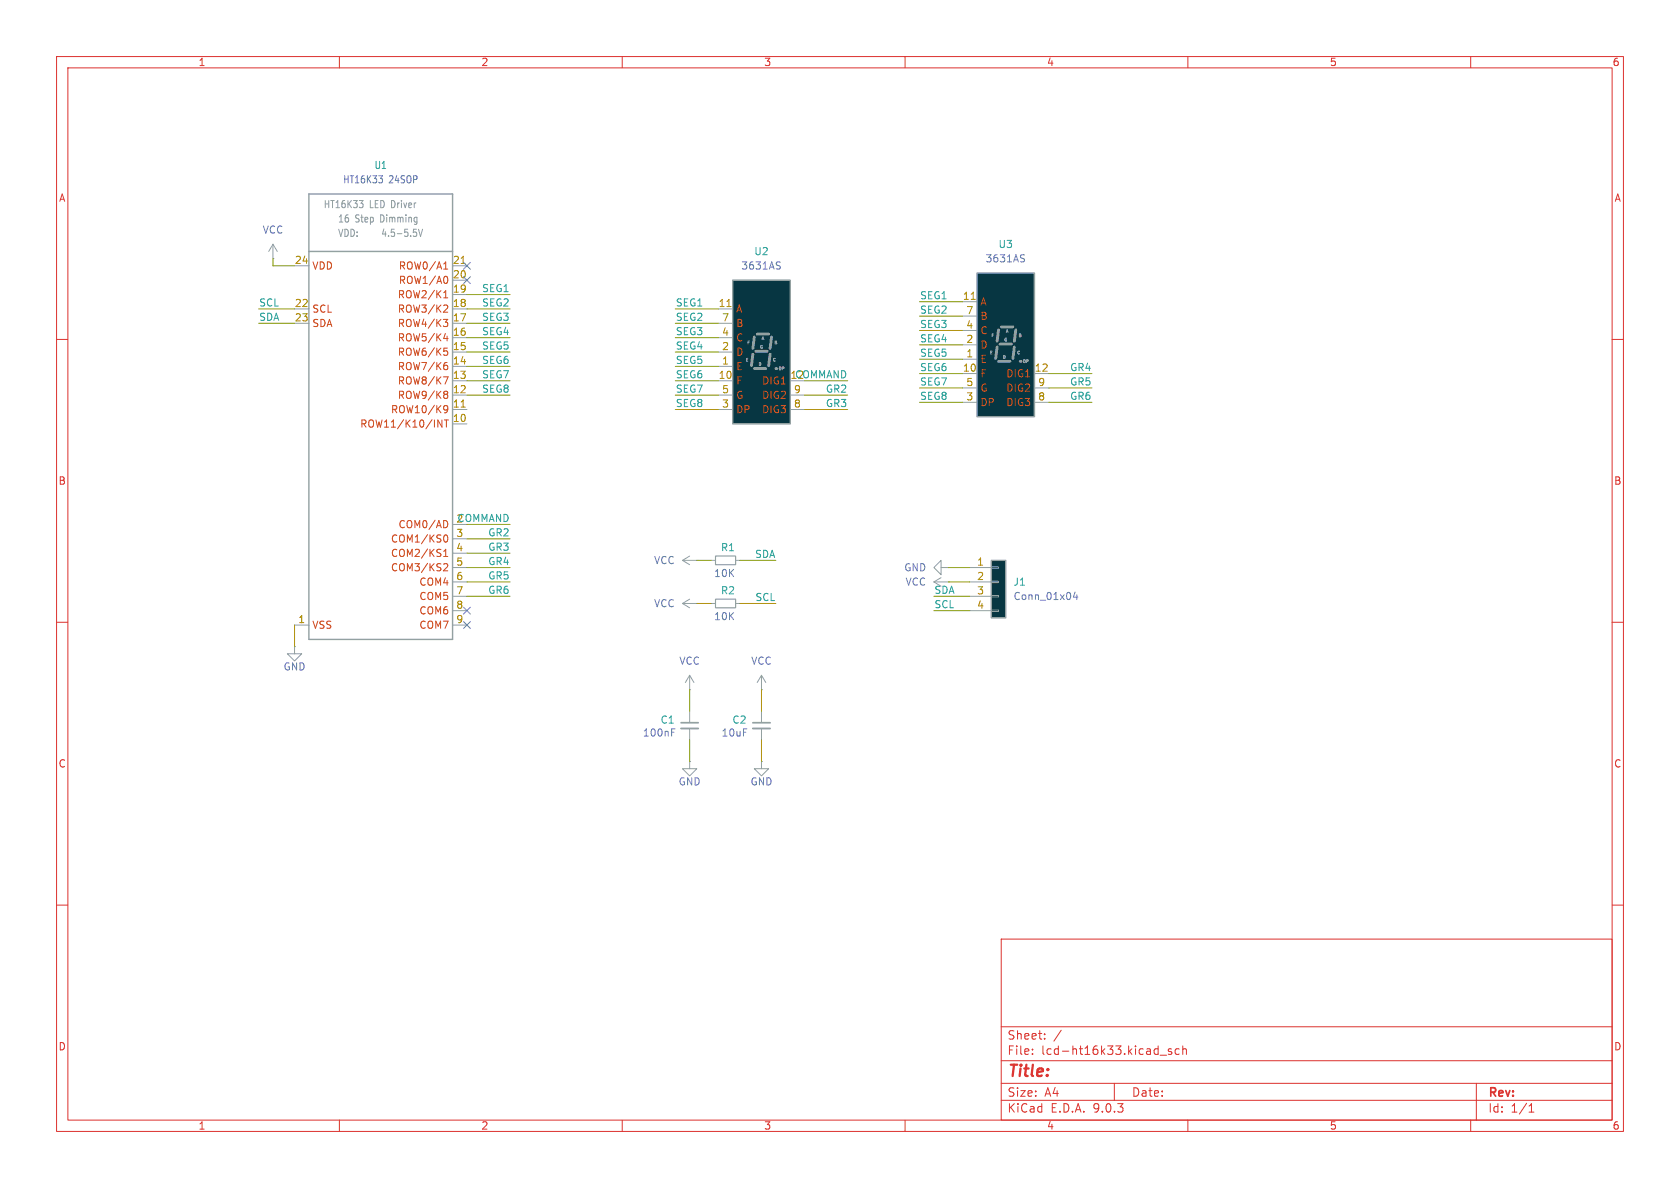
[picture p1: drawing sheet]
(kicad_sch
 (version 20250114)
 (generator "eeschema")
 (generator_version "9.0")
 (paper "A4")
 (lib_symbols
  (symbol "0x01-Library:3631AS" (exclude_from_sim no) (in_bom yes) (on_board yes)
   (property "Reference" "U" (at -3.81 13.97 0) (effects (font (size 1.27 1.27))))
   (property "Value" "3631AS" (at 6.35 13.97 0) (effects (font (size 1.27 1.27))))
   (property "Footprint" "" (at 0 -13.97 0) (effects (font (size 1.27 1.27)) (hide yes)))
   (property "Datasheet" "" (at 0 0 0) (effects (font (size 1.27 1.27)) (hide yes)))
   (property "Description" "3 digit 7 segment red, common cathode" (at 0 0 0) (effects (font (size 1.27 1.27)) (hide yes)))
   (symbol "3631AS_1_0"
    (text "E" (at -2.54 -1.397 0) (effects (font (size 0.508 0.508))))
    (text "F" (at -2.286 1.651 0) (effects (font (size 0.508 0.508))))
    (text "D" (at -0.254 -2.159 0) (effects (font (size 0.508 0.508))))
    (text "G" (at 0 0.889 0) (effects (font (size 0.508 0.508))))
    (text "A" (at 0.254 2.413 0) (effects (font (size 0.508 0.508))))
    (text "C" (at 2.286 -1.397 0) (effects (font (size 0.508 0.508))))
    (text "B" (at 2.54 1.651 0) (effects (font (size 0.508 0.508))))
    (text "DP" (at 3.556 -2.921 0) (effects (font (size 0.508 0.508)))))
   (symbol "3631AS_1_1"
    (rectangle (start -5.08 12.7) (end 5.08 -12.7) (stroke (width 0.254) (type default)) (fill (type background)))
    (polyline (pts (xy -1.524 -0.381) (xy -1.778 -2.413)) (stroke (width 0.508) (type default)) (fill (type none)))
    (polyline (pts (xy -1.27 2.667) (xy -1.524 0.635)) (stroke (width 0.508) (type default)) (fill (type none)))
    (polyline (pts (xy -1.27 -2.921) (xy 0.762 -2.921)) (stroke (width 0.508) (type default)) (fill (type none)))
    (polyline (pts (xy -1.016 0.127) (xy 1.016 0.127)) (stroke (width 0.508) (type default)) (fill (type none)))
    (polyline (pts (xy -0.762 3.175) (xy 1.27 3.175)) (stroke (width 0.508) (type default)) (fill (type none)))
    (polyline (pts (xy 1.524 -0.381) (xy 1.27 -2.413)) (stroke (width 0.508) (type default)) (fill (type none)))
    (polyline (pts (xy 1.778 2.667) (xy 1.524 0.635)) (stroke (width 0.508) (type default)) (fill (type none)))
    (polyline (pts (xy 2.54 -2.921) (xy 2.54 -2.921)) (stroke (width 0.508) (type default)) (fill (type none)))
    (pin input line (at -7.62 7.62 0) (length 2.54) (name "A" (effects (font (size 1.27 1.27)))) (number "11" (effects (font (size 1.27 1.27)))))
    (pin input line (at -7.62 5.08 0) (length 2.54) (name "B" (effects (font (size 1.27 1.27)))) (number "7" (effects (font (size 1.27 1.27)))))
    (pin input line (at -7.62 2.54 0) (length 2.54) (name "C" (effects (font (size 1.27 1.27)))) (number "4" (effects (font (size 1.27 1.27)))))
    (pin input line (at -7.62 0 0) (length 2.54) (name "D" (effects (font (size 1.27 1.27)))) (number "2" (effects (font (size 1.27 1.27)))))
    (pin input line (at -7.62 -2.54 0) (length 2.54) (name "E" (effects (font (size 1.27 1.27)))) (number "1" (effects (font (size 1.27 1.27)))))
    (pin input line (at -7.62 -5.08 0) (length 2.54) (name "F" (effects (font (size 1.27 1.27)))) (number "10" (effects (font (size 1.27 1.27)))))
    (pin input line (at -7.62 -7.62 0) (length 2.54) (name "G" (effects (font (size 1.27 1.27)))) (number "5" (effects (font (size 1.27 1.27)))))
    (pin input line (at -7.62 -10.16 0) (length 2.54) (name "DP" (effects (font (size 1.27 1.27)))) (number "3" (effects (font (size 1.27 1.27)))))
    (pin input line (at 7.62 -5.08 180) (length 2.54) (name "DIG1" (effects (font (size 1.27 1.27)))) (number "12" (effects (font (size 1.27 1.27)))))
    (pin input line (at 7.62 -7.62 180) (length 2.54) (name "DIG2" (effects (font (size 1.27 1.27)))) (number "9" (effects (font (size 1.27 1.27)))))
    (pin input line (at 7.62 -10.16 180) (length 2.54) (name "DIG3" (effects (font (size 1.27 1.27)))) (number "8" (effects (font (size 1.27 1.27))))))
   (embedded_fonts no))
  (symbol "Connector_Generic:Conn_01x04"
   (pin_names
    (offset 1.016) (hide yes)) (exclude_from_sim no) (in_bom yes) (on_board yes)
   (property "Reference" "J" (at 0 5.08 0) (effects (font (size 1.27 1.27))))
   (property "Value" "Conn_01x04" (at 0 -7.62 0) (effects (font (size 1.27 1.27))))
   (property "Footprint" "" (at 0 0 0) (effects (font (size 1.27 1.27)) (hide yes)))
   (property "Datasheet" "~" (at 0 0 0) (effects (font (size 1.27 1.27)) (hide yes)))
   (property "Description" "Generic connector, single row, 01x04, script generated (kicad-library-utils/schlib/autogen/connector/)" (at 0 0 0) (effects (font (size 1.27 1.27)) (hide yes)))
   (symbol "Conn_01x04_1_1"
    (rectangle (start -1.27 3.81) (end 1.27 -6.35) (stroke (width 0.254) (type default)) (fill (type background)))
    (rectangle (start -1.27 2.667) (end 0 2.413) (stroke (width 0.1524) (type default)) (fill (type none)))
    (rectangle (start -1.27 0.127) (end 0 -0.127) (stroke (width 0.1524) (type default)) (fill (type none)))
    (rectangle (start -1.27 -2.413) (end 0 -2.667) (stroke (width 0.1524) (type default)) (fill (type none)))
    (rectangle (start -1.27 -4.953) (end 0 -5.207) (stroke (width 0.1524) (type default)) (fill (type none)))
    (pin passive line (at -5.08 2.54 0) (length 3.81) (name "Pin_1" (effects (font (size 1.27 1.27)))) (number "1" (effects (font (size 1.27 1.27)))))
    (pin passive line (at -5.08 0 0) (length 3.81) (name "Pin_2" (effects (font (size 1.27 1.27)))) (number "2" (effects (font (size 1.27 1.27)))))
    (pin passive line (at -5.08 -2.54 0) (length 3.81) (name "Pin_3" (effects (font (size 1.27 1.27)))) (number "3" (effects (font (size 1.27 1.27)))))
    (pin passive line (at -5.08 -5.08 0) (length 3.81) (name "Pin_4" (effects (font (size 1.27 1.27)))) (number "4" (effects (font (size 1.27 1.27))))))
   (embedded_fonts no))
  (symbol "Device:C_Small"
   (pin_numbers (hide yes))
   (pin_names
    (offset 0.254) (hide yes)) (exclude_from_sim no) (in_bom yes) (on_board yes)
   (property "Reference" "C" (at 0.254 1.778 0) (effects (font (size 1.27 1.27)) (justify left)))
   (property "Value" "C_Small" (at 0.254 -2.032 0) (effects (font (size 1.27 1.27)) (justify left)))
   (property "Footprint" "" (at 0 0 0) (effects (font (size 1.27 1.27)) (hide yes)))
   (property "Datasheet" "~" (at 0 0 0) (effects (font (size 1.27 1.27)) (hide yes)))
   (property "Description" "Unpolarized capacitor, small symbol" (at 0 0 0) (effects (font (size 1.27 1.27)) (hide yes)))
   (symbol "C_Small_0_1"
    (polyline (pts (xy -1.524 0.508) (xy 1.524 0.508)) (stroke (width 0.3048) (type default)) (fill (type none)))
    (polyline (pts (xy -1.524 -0.508) (xy 1.524 -0.508)) (stroke (width 0.3302) (type default)) (fill (type none))))
   (symbol "C_Small_1_1"
    (pin passive line (at 0 2.54 270) (length 2.032) (name "~" (effects (font (size 1.27 1.27)))) (number "1" (effects (font (size 1.27 1.27)))))
    (pin passive line (at 0 -2.54 90) (length 2.032) (name "~" (effects (font (size 1.27 1.27)))) (number "2" (effects (font (size 1.27 1.27))))))
   (embedded_fonts no))
  (symbol "Device:R_Small"
   (pin_numbers (hide yes))
   (pin_names
    (offset 0.254) (hide yes)) (exclude_from_sim no) (in_bom yes) (on_board yes)
   (property "Reference" "R" (at 0.762 0.508 0) (effects (font (size 1.27 1.27)) (justify left)))
   (property "Value" "R_Small" (at 0.762 -1.016 0) (effects (font (size 1.27 1.27)) (justify left)))
   (property "Footprint" "" (at 0 0 0) (effects (font (size 1.27 1.27)) (hide yes)))
   (property "Datasheet" "~" (at 0 0 0) (effects (font (size 1.27 1.27)) (hide yes)))
   (property "Description" "Resistor, small symbol" (at 0 0 0) (effects (font (size 1.27 1.27)) (hide yes)))
   (symbol "R_Small_0_1"
    (rectangle (start -0.762 1.778) (end 0.762 -1.778) (stroke (width 0.2032) (type default)) (fill (type none))))
   (symbol "R_Small_1_1"
    (pin passive line (at 0 2.54 270) (length 0.762) (name "~" (effects (font (size 1.27 1.27)))) (number "1" (effects (font (size 1.27 1.27)))))
    (pin passive line (at 0 -2.54 90) (length 0.762) (name "~" (effects (font (size 1.27 1.27)))) (number "2" (effects (font (size 1.27 1.27))))))
   (embedded_fonts no))
  (symbol "ht16k33_sop28:HT16K33_SOP24" (exclude_from_sim no) (in_bom yes) (on_board yes)
   (property "Reference" "U1" (at -12.7 40.64 0) (effects (font (size 1.27 1.0795)) (justify left bottom)))
   (property "Value" "HT16K33 24SOP" (at -12.7 -43.18 0) (effects (font (size 1.27 1.0795)) (justify left bottom)))
   (property "Footprint" "Package_SO:SSOP-24_5.3x8.2mm_P0.65mm" (at 0 44.958 0) (effects (font (size 1.27 1.27)) (hide yes)))
   (property "Datasheet" "" (at 0 0 0) (effects (font (size 1.27 1.27)) (hide yes)))
   (property "Description" "" (at 0 0 0) (effects (font (size 1.27 1.27)) (hide yes)))
   (symbol "HT16K33_SOP24_1_0"
    (polyline (pts (xy -12.7 38.1) (xy 12.7 38.1)) (stroke (width 0.254) (type solid)) (fill (type none)))
    (polyline (pts (xy -12.7 27.94) (xy -12.7 38.1)) (stroke (width 0.254) (type solid)) (fill (type none)))
    (polyline (pts (xy -12.7 27.94) (xy 12.7 27.94)) (stroke (width 0.254) (type solid)) (fill (type none)))
    (polyline (pts (xy -12.7 -40.64) (xy -12.7 27.94)) (stroke (width 0.254) (type solid)) (fill (type none)))
    (polyline (pts (xy 12.7 38.1) (xy 12.7 -40.64)) (stroke (width 0.254) (type solid)) (fill (type none)))
    (polyline (pts (xy 12.7 -40.64) (xy -12.7 -40.64)) (stroke (width 0.254) (type solid)) (fill (type none)))
    (text "HT16K33 LED Driver" (at -10.16 35.56 0) (effects (font (size 1.27 1.0795)) (justify left bottom)))
    (text "16 Step Dimming" (at -7.62 33.02 0) (effects (font (size 1.27 1.0795)) (justify left bottom)))
    (text "VDD:" (at -7.62 30.48 0) (effects (font (size 1.27 1.0795)) (justify left bottom)))
    (text "4.5-5.5V" (at 0 30.48 0) (effects (font (size 1.27 1.0795)) (justify left bottom)))
    (pin bidirectional line (at -15.24 25.4 0) (length 2.54) (name "VDD" (effects (font (size 1.27 1.27)))) (number "24" (effects (font (size 1.27 1.27)))))
    (pin bidirectional line (at -15.24 17.78 0) (length 2.54) (name "SCL" (effects (font (size 1.27 1.27)))) (number "22" (effects (font (size 1.27 1.27)))))
    (pin bidirectional line (at -15.24 15.24 0) (length 2.54) (name "SDA" (effects (font (size 1.27 1.27)))) (number "23" (effects (font (size 1.27 1.27)))))
    (pin bidirectional line (at -15.24 -38.1 0) (length 2.54) (name "VSS" (effects (font (size 1.27 1.27)))) (number "1" (effects (font (size 1.27 1.27)))))
    (pin bidirectional line (at 15.24 25.4 180) (length 2.54) (name "ROW0/A1" (effects (font (size 1.27 1.27)))) (number "21" (effects (font (size 1.27 1.27)))))
    (pin bidirectional line (at 15.24 22.86 180) (length 2.54) (name "ROW1/A0" (effects (font (size 1.27 1.27)))) (number "20" (effects (font (size 1.27 1.27)))))
    (pin bidirectional line (at 15.24 20.32 180) (length 2.54) (name "ROW2/K1" (effects (font (size 1.27 1.27)))) (number "19" (effects (font (size 1.27 1.27)))))
    (pin bidirectional line (at 15.24 17.78 180) (length 2.54) (name "ROW3/K2" (effects (font (size 1.27 1.27)))) (number "18" (effects (font (size 1.27 1.27)))))
    (pin bidirectional line (at 15.24 15.24 180) (length 2.54) (name "ROW4/K3" (effects (font (size 1.27 1.27)))) (number "17" (effects (font (size 1.27 1.27)))))
    (pin bidirectional line (at 15.24 12.7 180) (length 2.54) (name "ROW5/K4" (effects (font (size 1.27 1.27)))) (number "16" (effects (font (size 1.27 1.27)))))
    (pin bidirectional line (at 15.24 10.16 180) (length 2.54) (name "ROW6/K5" (effects (font (size 1.27 1.27)))) (number "15" (effects (font (size 1.27 1.27)))))
    (pin bidirectional line (at 15.24 7.62 180) (length 2.54) (name "ROW7/K6" (effects (font (size 1.27 1.27)))) (number "14" (effects (font (size 1.27 1.27)))))
    (pin bidirectional line (at 15.24 5.08 180) (length 2.54) (name "ROW8/K7" (effects (font (size 1.27 1.27)))) (number "13" (effects (font (size 1.27 1.27)))))
    (pin bidirectional line (at 15.24 2.54 180) (length 2.54) (name "ROW9/K8" (effects (font (size 1.27 1.27)))) (number "12" (effects (font (size 1.27 1.27)))))
    (pin bidirectional line (at 15.24 0 180) (length 2.54) (name "ROW10/K9" (effects (font (size 1.27 1.27)))) (number "11" (effects (font (size 1.27 1.27)))))
    (pin bidirectional line (at 15.24 -2.54 180) (length 2.54) (name "ROW11/K10/INT" (effects (font (size 1.27 1.27)))) (number "10" (effects (font (size 1.27 1.27)))))
    (pin bidirectional line (at 15.24 -20.32 180) (length 2.54) (name "COM0/AD" (effects (font (size 1.27 1.27)))) (number "2" (effects (font (size 1.27 1.27)))))
    (pin bidirectional line (at 15.24 -22.86 180) (length 2.54) (name "COM1/KS0" (effects (font (size 1.27 1.27)))) (number "3" (effects (font (size 1.27 1.27)))))
    (pin bidirectional line (at 15.24 -25.4 180) (length 2.54) (name "COM2/KS1" (effects (font (size 1.27 1.27)))) (number "4" (effects (font (size 1.27 1.27)))))
    (pin bidirectional line (at 15.24 -27.94 180) (length 2.54) (name "COM3/KS2" (effects (font (size 1.27 1.27)))) (number "5" (effects (font (size 1.27 1.27)))))
    (pin bidirectional line (at 15.24 -30.48 180) (length 2.54) (name "COM4" (effects (font (size 1.27 1.27)))) (number "6" (effects (font (size 1.27 1.27)))))
    (pin bidirectional line (at 15.24 -33.02 180) (length 2.54) (name "COM5" (effects (font (size 1.27 1.27)))) (number "7" (effects (font (size 1.27 1.27)))))
    (pin bidirectional line (at 15.24 -35.56 180) (length 2.54) (name "COM6" (effects (font (size 1.27 1.27)))) (number "8" (effects (font (size 1.27 1.27)))))
    (pin bidirectional line (at 15.24 -38.1 180) (length 2.54) (name "COM7" (effects (font (size 1.27 1.27)))) (number "9" (effects (font (size 1.27 1.27))))))
   (embedded_fonts no))
  (symbol "power:GND"
   (power)
   (pin_numbers (hide yes))
   (pin_names
    (offset 0) (hide yes)) (exclude_from_sim no) (in_bom yes) (on_board yes)
   (property "Reference" "#PWR" (at 0 -6.35 0) (effects (font (size 1.27 1.27)) (hide yes)))
   (property "Value" "GND" (at 0 -3.81 0) (effects (font (size 1.27 1.27))))
   (property "Footprint" "" (at 0 0 0) (effects (font (size 1.27 1.27)) (hide yes)))
   (property "Datasheet" "" (at 0 0 0) (effects (font (size 1.27 1.27)) (hide yes)))
   (property "Description" "Power symbol creates a global label with name \"GND\" , ground" (at 0 0 0) (effects (font (size 1.27 1.27)) (hide yes)))
   (symbol "GND_0_1"
    (polyline (pts (xy 0 0) (xy 0 -1.27) (xy 1.27 -1.27) (xy 0 -2.54) (xy -1.27 -1.27) (xy 0 -1.27)) (stroke (width 0) (type default)) (fill (type none))))
   (symbol "GND_1_1"
    (pin power_in line (at 0 0 270) (length 0) (name "~" (effects (font (size 1.27 1.27)))) (number "1" (effects (font (size 1.27 1.27))))))
   (embedded_fonts no))
  (symbol "power:VCC"
   (power)
   (pin_numbers (hide yes))
   (pin_names
    (offset 0) (hide yes)) (exclude_from_sim no) (in_bom yes) (on_board yes)
   (property "Reference" "#PWR" (at 0 -3.81 0) (effects (font (size 1.27 1.27)) (hide yes)))
   (property "Value" "VCC" (at 0 3.556 0) (effects (font (size 1.27 1.27))))
   (property "Footprint" "" (at 0 0 0) (effects (font (size 1.27 1.27)) (hide yes)))
   (property "Datasheet" "" (at 0 0 0) (effects (font (size 1.27 1.27)) (hide yes)))
   (property "Description" "Power symbol creates a global label with name \"VCC\"" (at 0 0 0) (effects (font (size 1.27 1.27)) (hide yes)))
   (symbol "VCC_0_1"
    (polyline (pts (xy -0.762 1.27) (xy 0 2.54)) (stroke (width 0) (type default)) (fill (type none)))
    (polyline (pts (xy 0 2.54) (xy 0.762 1.27)) (stroke (width 0) (type default)) (fill (type none)))
    (polyline (pts (xy 0 0) (xy 0 2.54)) (stroke (width 0) (type default)) (fill (type none))))
   (symbol "VCC_1_1"
    (pin power_in line (at 0 0 90) (length 0) (name "~" (effects (font (size 1.27 1.27)))) (number "1" (effects (font (size 1.27 1.27))))))
   (embedded_fonts no)))
 (no_connect
  (at 82.55 110.49))
 (no_connect
  (at 82.55 107.95))
 (no_connect
  (at 82.55 46.99))
 (no_connect
  (at 82.55 49.53))
 (wire
  (pts (xy 90.17 92.71) (xy 82.55 92.71))
  (stroke (width 0) (type default)))
 (wire
  (pts (xy 90.17 105.41) (xy 82.55 105.41))
  (stroke (width 0) (type default)))
 (wire
  (pts (xy 90.17 67.31) (xy 82.55 67.31))
  (stroke (width 0) (type default)))
 (wire
  (pts (xy 134.62 121.92) (xy 134.62 125.73))
  (stroke (width 0) (type default)))
 (wire
  (pts (xy 193.04 68.58) (xy 185.42 68.58))
  (stroke (width 0) (type default)))
 (wire
  (pts (xy 123.19 99.06) (xy 125.73 99.06))
  (stroke (width 0) (type default)))
 (wire
  (pts (xy 162.56 71.12) (xy 170.18 71.12))
  (stroke (width 0) (type default)))
 (wire
  (pts (xy 119.38 67.31) (xy 127 67.31))
  (stroke (width 0) (type default)))
 (wire
  (pts (xy 90.17 59.69) (xy 82.55 59.69))
  (stroke (width 0) (type default)))
 (wire
  (pts (xy 90.17 64.77) (xy 82.55 64.77))
  (stroke (width 0) (type default)))
 (wire
  (pts (xy 130.81 99.06) (xy 137.16 99.06))
  (stroke (width 0) (type default)))
 (wire
  (pts (xy 121.92 121.92) (xy 121.92 125.73))
  (stroke (width 0) (type default)))
 (wire
  (pts (xy 119.38 62.23) (xy 127 62.23))
  (stroke (width 0) (type default)))
 (wire
  (pts (xy 167.64 102.87) (xy 171.45 102.87))
  (stroke (width 0) (type default)))
 (wire
  (pts (xy 162.56 55.88) (xy 170.18 55.88))
  (stroke (width 0) (type default)))
 (wire
  (pts (xy 171.45 107.95) (xy 165.1 107.95))
  (stroke (width 0) (type default)))
 (wire
  (pts (xy 90.17 69.85) (xy 82.55 69.85))
  (stroke (width 0) (type default)))
 (wire
  (pts (xy 90.17 97.79) (xy 82.55 97.79))
  (stroke (width 0) (type default)))
 (wire
  (pts (xy 193.04 66.04) (xy 185.42 66.04))
  (stroke (width 0) (type default)))
 (wire
  (pts (xy 119.38 72.39) (xy 127 72.39))
  (stroke (width 0) (type default)))
 (wire
  (pts (xy 193.04 71.12) (xy 185.42 71.12))
  (stroke (width 0) (type default)))
 (wire
  (pts (xy 149.86 67.31) (xy 142.24 67.31))
  (stroke (width 0) (type default)))
 (wire
  (pts (xy 162.56 58.42) (xy 170.18 58.42))
  (stroke (width 0) (type default)))
 (wire
  (pts (xy 162.56 63.5) (xy 170.18 63.5))
  (stroke (width 0) (type default)))
 (wire
  (pts (xy 52.07 57.15) (xy 45.72 57.15))
  (stroke (width 0) (type default)))
 (wire
  (pts (xy 90.17 95.25) (xy 82.55 95.25))
  (stroke (width 0) (type default)))
 (wire
  (pts (xy 90.17 62.23) (xy 82.55 62.23))
  (stroke (width 0) (type default)))
 (wire
  (pts (xy 149.86 72.39) (xy 142.24 72.39))
  (stroke (width 0) (type default)))
 (wire
  (pts (xy 119.38 59.69) (xy 127 59.69))
  (stroke (width 0) (type default)))
 (wire
  (pts (xy 52.07 54.61) (xy 45.72 54.61))
  (stroke (width 0) (type default)))
 (wire
  (pts (xy 167.64 100.33) (xy 171.45 100.33))
  (stroke (width 0) (type default)))
 (wire
  (pts (xy 149.86 69.85) (xy 142.24 69.85))
  (stroke (width 0) (type default)))
 (wire
  (pts (xy 48.26 45.72) (xy 48.26 46.99))
  (stroke (width 0) (type default)))
 (wire
  (pts (xy 90.17 102.87) (xy 82.55 102.87))
  (stroke (width 0) (type default)))
 (wire
  (pts (xy 162.56 66.04) (xy 170.18 66.04))
  (stroke (width 0) (type default)))
 (wire
  (pts (xy 162.56 53.34) (xy 170.18 53.34))
  (stroke (width 0) (type default)))
 (wire
  (pts (xy 90.17 57.15) (xy 82.55 57.15))
  (stroke (width 0) (type default)))
 (wire
  (pts (xy 119.38 54.61) (xy 127 54.61))
  (stroke (width 0) (type default)))
 (wire
  (pts (xy 121.92 130.81) (xy 121.92 134.62))
  (stroke (width 0) (type default)))
 (wire
  (pts (xy 90.17 54.61) (xy 82.55 54.61))
  (stroke (width 0) (type default)))
 (wire
  (pts (xy 48.26 46.99) (xy 52.07 46.99))
  (stroke (width 0) (type default)))
 (wire
  (pts (xy 162.56 60.96) (xy 170.18 60.96))
  (stroke (width 0) (type default)))
 (wire
  (pts (xy 162.56 68.58) (xy 170.18 68.58))
  (stroke (width 0) (type default)))
 (wire
  (pts (xy 119.38 57.15) (xy 127 57.15))
  (stroke (width 0) (type default)))
 (wire
  (pts (xy 134.62 130.81) (xy 134.62 134.62))
  (stroke (width 0) (type default)))
 (wire
  (pts (xy 119.38 64.77) (xy 127 64.77))
  (stroke (width 0) (type default)))
 (wire
  (pts (xy 171.45 105.41) (xy 165.1 105.41))
  (stroke (width 0) (type default)))
 (wire
  (pts (xy 130.81 106.68) (xy 137.16 106.68))
  (stroke (width 0) (type default)))
 (wire
  (pts (xy 123.19 106.68) (xy 125.73 106.68))
  (stroke (width 0) (type default)))
 (wire
  (pts (xy 52.07 110.49) (xy 52.07 114.3))
  (stroke (width 0) (type default)))
 (wire
  (pts (xy 90.17 52.07) (xy 82.55 52.07))
  (stroke (width 0) (type default)))
 (wire
  (pts (xy 119.38 69.85) (xy 127 69.85))
  (stroke (width 0) (type default)))
 (wire
  (pts (xy 90.17 100.33) (xy 82.55 100.33))
  (stroke (width 0) (type default)))
 (label "SEG7"
  (at 119.38 69.85 0)
  (effects (font (size 1.27 1.27)) (justify left bottom)))
 (label "GR5"
  (at 90.17 102.87 180)
  (effects (font (size 1.27 1.27)) (justify right bottom)))
 (label "GR5"
  (at 193.04 68.58 180)
  (effects (font (size 1.27 1.27)) (justify right bottom)))
 (label "SEG1"
  (at 90.17 52.07 180)
  (effects (font (size 1.27 1.27)) (justify right bottom)))
 (label "SCL"
  (at 165.1 107.95 0)
  (effects (font (size 1.27 1.27)) (justify left bottom)))
 (label "SEG3"
  (at 119.38 59.69 0)
  (effects (font (size 1.27 1.27)) (justify left bottom)))
 (label "GR2"
  (at 90.17 95.25 180)
  (effects (font (size 1.27 1.27)) (justify right bottom)))
 (label "SEG8"
  (at 162.56 71.12 0)
  (effects (font (size 1.27 1.27)) (justify left bottom)))
 (label "SEG5"
  (at 162.56 63.5 0)
  (effects (font (size 1.27 1.27)) (justify left bottom)))
 (label "SEG2"
  (at 162.56 55.88 0)
  (effects (font (size 1.27 1.27)) (justify left bottom)))
 (label "SEG2"
  (at 90.17 54.61 180)
  (effects (font (size 1.27 1.27)) (justify right bottom)))
 (label "SDA"
  (at 165.1 105.41 0)
  (effects (font (size 1.27 1.27)) (justify left bottom)))
 (label "SEG1"
  (at 162.56 53.34 0)
  (effects (font (size 1.27 1.27)) (justify left bottom)))
 (label "SEG8"
  (at 90.17 69.85 180)
  (effects (font (size 1.27 1.27)) (justify right bottom)))
 (label "SEG6"
  (at 119.38 67.31 0)
  (effects (font (size 1.27 1.27)) (justify left bottom)))
 (label "SDA"
  (at 137.16 99.06 180)
  (effects (font (size 1.27 1.27)) (justify right bottom)))
 (label "GR3"
  (at 90.17 97.79 180)
  (effects (font (size 1.27 1.27)) (justify right bottom)))
 (label "COMMAND"
  (at 149.86 67.31 180)
  (effects (font (size 1.27 1.27)) (justify right bottom)))
 (label "SEG1"
  (at 119.38 54.61 0)
  (effects (font (size 1.27 1.27)) (justify left bottom)))
 (label "GR3"
  (at 149.86 72.39 180)
  (effects (font (size 1.27 1.27)) (justify right bottom)))
 (label "GR6"
  (at 193.04 71.12 180)
  (effects (font (size 1.27 1.27)) (justify right bottom)))
 (label "SEG4"
  (at 119.38 62.23 0)
  (effects (font (size 1.27 1.27)) (justify left bottom)))
 (label "SEG5"
  (at 90.17 62.23 180)
  (effects (font (size 1.27 1.27)) (justify right bottom)))
 (label "GR4"
  (at 193.04 66.04 180)
  (effects (font (size 1.27 1.27)) (justify right bottom)))
 (label "SEG3"
  (at 162.56 58.42 0)
  (effects (font (size 1.27 1.27)) (justify left bottom)))
 (label "SEG2"
  (at 119.38 57.15 0)
  (effects (font (size 1.27 1.27)) (justify left bottom)))
 (label "SEG7"
  (at 162.56 68.58 0)
  (effects (font (size 1.27 1.27)) (justify left bottom)))
 (label "SEG5"
  (at 119.38 64.77 0)
  (effects (font (size 1.27 1.27)) (justify left bottom)))
 (label "SEG7"
  (at 90.17 67.31 180)
  (effects (font (size 1.27 1.27)) (justify right bottom)))
 (label "SEG6"
  (at 162.56 66.04 0)
  (effects (font (size 1.27 1.27)) (justify left bottom)))
 (label "SEG6"
  (at 90.17 64.77 180)
  (effects (font (size 1.27 1.27)) (justify right bottom)))
 (label "SEG8"
  (at 119.38 72.39 0)
  (effects (font (size 1.27 1.27)) (justify left bottom)))
 (label "SCL"
  (at 45.72 54.61 0)
  (effects (font (size 1.27 1.27)) (justify left bottom)))
 (label "SEG3"
  (at 90.17 57.15 180)
  (effects (font (size 1.27 1.27)) (justify right bottom)))
 (label "GR6"
  (at 90.17 105.41 180)
  (effects (font (size 1.27 1.27)) (justify right bottom)))
 (label "SDA"
  (at 45.72 57.15 0)
  (effects (font (size 1.27 1.27)) (justify left bottom)))
 (label "SEG4"
  (at 90.17 59.69 180)
  (effects (font (size 1.27 1.27)) (justify right bottom)))
 (label "GR4"
  (at 90.17 100.33 180)
  (effects (font (size 1.27 1.27)) (justify right bottom)))
 (label "SEG4"
  (at 162.56 60.96 0)
  (effects (font (size 1.27 1.27)) (justify left bottom)))
 (label "GR2"
  (at 149.86 69.85 180)
  (effects (font (size 1.27 1.27)) (justify right bottom)))
 (label "COMMAND"
  (at 90.17 92.71 180)
  (effects (font (size 1.27 1.27)) (justify right bottom)))
 (label "SCL"
  (at 137.16 106.68 180)
  (effects (font (size 1.27 1.27)) (justify right bottom)))
 (symbol
  (lib_id "Device:C_Small")
  (at 121.92 128.27 0)
  (mirror y)
  (unit 1)
  (exclude_from_sim no)
  (in_bom yes)
  (on_board yes)
  (dnp no)
  (property "Reference" "C1" (at 119.38 127.254 0) (effects (font (size 1.27 1.27)) (justify left)))
  (property "Value" "100nF" (at 119.634 129.54 0) (effects (font (size 1.27 1.27)) (justify left)))
  (property "Footprint" "Capacitor_SMD:C_1206_3216Metric_Pad1.33x1.80mm_HandSolder" (at 121.92 128.27 0) (effects (font (size 1.27 1.27)) (hide yes)))
  (property "Datasheet" "~" (at 121.92 128.27 0) (effects (font (size 1.27 1.27)) (hide yes)))
  (property "Description" "Unpolarized capacitor, small symbol" (at 121.92 128.27 0) (effects (font (size 1.27 1.27)) (hide yes)))
  (pin "2")
  (pin "1"))
 (symbol
  (lib_id "power:GND")
  (at 134.62 134.62 0)
  (mirror y)
  (unit 1)
  (exclude_from_sim no)
  (in_bom yes)
  (on_board yes)
  (dnp no)
  (property "Reference" "#PWR022" (at 134.62 140.97 0) (effects (font (size 1.27 1.27)) (hide yes)))
  (property "Value" "GND" (at 134.62 138.176 0) (effects (font (size 1.27 1.27))))
  (property "Footprint" "" (at 134.62 134.62 0) (effects (font (size 1.27 1.27)) (hide yes)))
  (property "Datasheet" "" (at 134.62 134.62 0) (effects (font (size 1.27 1.27)) (hide yes)))
  (property "Description" "Power symbol creates a global label with name \"GND\" , ground" (at 134.62 134.62 0) (effects (font (size 1.27 1.27)) (hide yes)))
  (pin "1"))
 (symbol
  (lib_id "0x01-Library:3631AS")
  (at 134.62 62.23 0)
  (unit 1)
  (exclude_from_sim no)
  (in_bom yes)
  (on_board yes)
  (dnp no)
  (fields_autoplaced yes)
  (property "Reference" "U2" (at 134.62 44.45 0) (effects (font (size 1.27 1.27))))
  (property "Value" "3631AS" (at 134.62 46.99 0) (effects (font (size 1.27 1.27))))
  (property "Footprint" "sharedLibrary:3631AS" (at 134.62 76.2 0) (effects (font (size 1.27 1.27)) (hide yes)))
  (property "Datasheet" "" (at 134.62 62.23 0) (effects (font (size 1.27 1.27)) (hide yes)))
  (property "Description" "3 digit 7 segment red, common cathode" (at 134.62 62.23 0) (effects (font (size 1.27 1.27)) (hide yes)))
  (pin "10")
  (pin "7")
  (pin "11")
  (pin "2")
  (pin "9")
  (pin "8")
  (pin "1")
  (pin "12")
  (pin "3")
  (pin "4")
  (pin "5"))
 (symbol
  (lib_id "power:VCC")
  (at 48.26 45.72 0)
  (unit 1)
  (exclude_from_sim no)
  (in_bom yes)
  (on_board yes)
  (dnp no)
  (fields_autoplaced yes)
  (property "Reference" "#PWR023" (at 48.26 49.53 0) (effects (font (size 1.27 1.27)) (hide yes)))
  (property "Value" "VCC" (at 48.26 40.64 0) (effects (font (size 1.27 1.27))))
  (property "Footprint" "" (at 48.26 45.72 0) (effects (font (size 1.27 1.27)) (hide yes)))
  (property "Datasheet" "" (at 48.26 45.72 0) (effects (font (size 1.27 1.27)) (hide yes)))
  (property "Description" "Power symbol creates a global label with name \"VCC\"" (at 48.26 45.72 0) (effects (font (size 1.27 1.27)) (hide yes)))
  (pin "1"))
 (symbol
  (lib_id "Device:C_Small")
  (at 134.62 128.27 0)
  (mirror y)
  (unit 1)
  (exclude_from_sim no)
  (in_bom yes)
  (on_board yes)
  (dnp no)
  (property "Reference" "C2" (at 132.08 127.254 0) (effects (font (size 1.27 1.27)) (justify left)))
  (property "Value" "10uF" (at 132.334 129.54 0) (effects (font (size 1.27 1.27)) (justify left)))
  (property "Footprint" "Capacitor_SMD:C_0805_2012Metric_Pad1.18x1.45mm_HandSolder" (at 134.62 128.27 0) (effects (font (size 1.27 1.27)) (hide yes)))
  (property "Datasheet" "~" (at 134.62 128.27 0) (effects (font (size 1.27 1.27)) (hide yes)))
  (property "Description" "Unpolarized capacitor, small symbol" (at 134.62 128.27 0) (effects (font (size 1.27 1.27)) (hide yes)))
  (pin "2")
  (pin "1"))
 (symbol
  (lib_id "power:VCC")
  (at 123.19 106.68 90)
  (unit 1)
  (exclude_from_sim no)
  (in_bom yes)
  (on_board yes)
  (dnp no)
  (fields_autoplaced yes)
  (property "Reference" "#PWR020" (at 127 106.68 0) (effects (font (size 1.27 1.27)) (hide yes)))
  (property "Value" "VCC" (at 119.38 106.6799 90) (effects (font (size 1.27 1.27)) (justify left)))
  (property "Footprint" "" (at 123.19 106.68 0) (effects (font (size 1.27 1.27)) (hide yes)))
  (property "Datasheet" "" (at 123.19 106.68 0) (effects (font (size 1.27 1.27)) (hide yes)))
  (property "Description" "Power symbol creates a global label with name \"VCC\"" (at 123.19 106.68 0) (effects (font (size 1.27 1.27)) (hide yes)))
  (pin "1"))
 (symbol
  (lib_id "power:VCC")
  (at 134.62 121.92 0)
  (unit 1)
  (exclude_from_sim no)
  (in_bom yes)
  (on_board yes)
  (dnp no)
  (fields_autoplaced yes)
  (property "Reference" "#PWR021" (at 134.62 125.73 0) (effects (font (size 1.27 1.27)) (hide yes)))
  (property "Value" "VCC" (at 134.62 116.84 0) (effects (font (size 1.27 1.27))))
  (property "Footprint" "" (at 134.62 121.92 0) (effects (font (size 1.27 1.27)) (hide yes)))
  (property "Datasheet" "" (at 134.62 121.92 0) (effects (font (size 1.27 1.27)) (hide yes)))
  (property "Description" "Power symbol creates a global label with name \"VCC\"" (at 134.62 121.92 0) (effects (font (size 1.27 1.27)) (hide yes)))
  (pin "1"))
 (symbol
  (lib_id "Device:R_Small")
  (at 128.27 106.68 90)
  (mirror x)
  (unit 1)
  (exclude_from_sim no)
  (in_bom yes)
  (on_board yes)
  (dnp no)
  (property "Reference" "R2" (at 130.048 104.394 90) (effects (font (size 1.27 1.27)) (justify left)))
  (property "Value" "10K" (at 130.048 108.966 90) (effects (font (size 1.27 1.27)) (justify left)))
  (property "Footprint" "Capacitor_SMD:C_0805_2012Metric_Pad1.18x1.45mm_HandSolder" (at 128.27 106.68 0) (effects (font (size 1.27 1.27)) (hide yes)))
  (property "Datasheet" "~" (at 128.27 106.68 0) (effects (font (size 1.27 1.27)) (hide yes)))
  (property "Description" "Resistor, small symbol" (at 128.27 106.68 0) (effects (font (size 1.27 1.27)) (hide yes)))
  (pin "1")
  (pin "2"))
 (symbol
  (lib_id "power:GND")
  (at 52.07 114.3 0)
  (mirror y)
  (unit 1)
  (exclude_from_sim no)
  (in_bom yes)
  (on_board yes)
  (dnp no)
  (property "Reference" "#PWR024" (at 52.07 120.65 0) (effects (font (size 1.27 1.27)) (hide yes)))
  (property "Value" "GND" (at 52.07 117.856 0) (effects (font (size 1.27 1.27))))
  (property "Footprint" "" (at 52.07 114.3 0) (effects (font (size 1.27 1.27)) (hide yes)))
  (property "Datasheet" "" (at 52.07 114.3 0) (effects (font (size 1.27 1.27)) (hide yes)))
  (property "Description" "Power symbol creates a global label with name \"GND\" , ground" (at 52.07 114.3 0) (effects (font (size 1.27 1.27)) (hide yes)))
  (pin "1"))
 (symbol
  (lib_id "Device:R_Small")
  (at 128.27 99.06 90)
  (mirror x)
  (unit 1)
  (exclude_from_sim no)
  (in_bom yes)
  (on_board yes)
  (dnp no)
  (property "Reference" "R1" (at 130.048 96.774 90) (effects (font (size 1.27 1.27)) (justify left)))
  (property "Value" "10K" (at 130.048 101.346 90) (effects (font (size 1.27 1.27)) (justify left)))
  (property "Footprint" "Capacitor_SMD:C_0805_2012Metric_Pad1.18x1.45mm_HandSolder" (at 128.27 99.06 0) (effects (font (size 1.27 1.27)) (hide yes)))
  (property "Datasheet" "~" (at 128.27 99.06 0) (effects (font (size 1.27 1.27)) (hide yes)))
  (property "Description" "Resistor, small symbol" (at 128.27 99.06 0) (effects (font (size 1.27 1.27)) (hide yes)))
  (pin "1")
  (pin "2"))
 (symbol
  (lib_id "ht16k33_sop28:HT16K33_SOP24")
  (at 67.31 72.39 0)
  (unit 1)
  (exclude_from_sim no)
  (in_bom yes)
  (on_board yes)
  (dnp no)
  (fields_autoplaced yes)
  (property "Reference" "U1" (at 67.31 29.21 0) (effects (font (size 1.27 1.0795))))
  (property "Value" "HT16K33 24SOP" (at 67.31 31.75 0) (effects (font (size 1.27 1.0795))))
  (property "Footprint" "Package_SO:SOP-24_7.5x15.4mm_P1.27mm" (at 67.31 27.432 0) (effects (font (size 1.27 1.27)) (hide yes)))
  (property "Datasheet" "" (at 67.31 72.39 0) (effects (font (size 1.27 1.27)) (hide yes)))
  (property "Description" "" (at 67.31 72.39 0) (effects (font (size 1.27 1.27)) (hide yes)))
  (pin "22")
  (pin "19")
  (pin "17")
  (pin "15")
  (pin "1")
  (pin "24")
  (pin "23")
  (pin "21")
  (pin "20")
  (pin "18")
  (pin "16")
  (pin "8")
  (pin "12")
  (pin "6")
  (pin "14")
  (pin "2")
  (pin "9")
  (pin "3")
  (pin "10")
  (pin "11")
  (pin "13")
  (pin "4")
  (pin "7")
  (pin "5"))
 (symbol
  (lib_id "power:VCC")
  (at 167.64 102.87 90)
  (unit 1)
  (exclude_from_sim no)
  (in_bom yes)
  (on_board yes)
  (dnp no)
  (fields_autoplaced yes)
  (property "Reference" "#PWR026" (at 171.45 102.87 0) (effects (font (size 1.27 1.27)) (hide yes)))
  (property "Value" "VCC" (at 163.83 102.8699 90) (effects (font (size 1.27 1.27)) (justify left)))
  (property "Footprint" "" (at 167.64 102.87 0) (effects (font (size 1.27 1.27)) (hide yes)))
  (property "Datasheet" "" (at 167.64 102.87 0) (effects (font (size 1.27 1.27)) (hide yes)))
  (property "Description" "Power symbol creates a global label with name \"VCC\"" (at 167.64 102.87 0) (effects (font (size 1.27 1.27)) (hide yes)))
  (pin "1"))
 (symbol
  (lib_id "power:VCC")
  (at 121.92 121.92 0)
  (unit 1)
  (exclude_from_sim no)
  (in_bom yes)
  (on_board yes)
  (dnp no)
  (fields_autoplaced yes)
  (property "Reference" "#PWR017" (at 121.92 125.73 0) (effects (font (size 1.27 1.27)) (hide yes)))
  (property "Value" "VCC" (at 121.92 116.84 0) (effects (font (size 1.27 1.27))))
  (property "Footprint" "" (at 121.92 121.92 0) (effects (font (size 1.27 1.27)) (hide yes)))
  (property "Datasheet" "" (at 121.92 121.92 0) (effects (font (size 1.27 1.27)) (hide yes)))
  (property "Description" "Power symbol creates a global label with name \"VCC\"" (at 121.92 121.92 0) (effects (font (size 1.27 1.27)) (hide yes)))
  (pin "1"))
 (symbol
  (lib_id "power:VCC")
  (at 123.19 99.06 90)
  (unit 1)
  (exclude_from_sim no)
  (in_bom yes)
  (on_board yes)
  (dnp no)
  (fields_autoplaced yes)
  (property "Reference" "#PWR019" (at 127 99.06 0) (effects (font (size 1.27 1.27)) (hide yes)))
  (property "Value" "VCC" (at 119.38 99.0599 90) (effects (font (size 1.27 1.27)) (justify left)))
  (property "Footprint" "" (at 123.19 99.06 0) (effects (font (size 1.27 1.27)) (hide yes)))
  (property "Datasheet" "" (at 123.19 99.06 0) (effects (font (size 1.27 1.27)) (hide yes)))
  (property "Description" "Power symbol creates a global label with name \"VCC\"" (at 123.19 99.06 0) (effects (font (size 1.27 1.27)) (hide yes)))
  (pin "1"))
 (symbol
  (lib_id "0x01-Library:3631AS")
  (at 177.8 60.96 0)
  (unit 1)
  (exclude_from_sim no)
  (in_bom yes)
  (on_board yes)
  (dnp no)
  (fields_autoplaced yes)
  (property "Reference" "U3" (at 177.8 43.18 0) (effects (font (size 1.27 1.27))))
  (property "Value" "3631AS" (at 177.8 45.72 0) (effects (font (size 1.27 1.27))))
  (property "Footprint" "sharedLibrary:3631AS" (at 177.8 74.93 0) (effects (font (size 1.27 1.27)) (hide yes)))
  (property "Datasheet" "" (at 177.8 60.96 0) (effects (font (size 1.27 1.27)) (hide yes)))
  (property "Description" "3 digit 7 segment red, common cathode" (at 177.8 60.96 0) (effects (font (size 1.27 1.27)) (hide yes)))
  (pin "10")
  (pin "7")
  (pin "11")
  (pin "2")
  (pin "9")
  (pin "8")
  (pin "1")
  (pin "12")
  (pin "3")
  (pin "4")
  (pin "5"))
 (symbol
  (lib_id "power:GND")
  (at 167.64 100.33 270)
  (mirror x)
  (unit 1)
  (exclude_from_sim no)
  (in_bom yes)
  (on_board yes)
  (dnp no)
  (property "Reference" "#PWR025" (at 161.29 100.33 0) (effects (font (size 1.27 1.27)) (hide yes)))
  (property "Value" "GND" (at 161.798 100.33 90) (effects (font (size 1.27 1.27))))
  (property "Footprint" "" (at 167.64 100.33 0) (effects (font (size 1.27 1.27)) (hide yes)))
  (property "Datasheet" "" (at 167.64 100.33 0) (effects (font (size 1.27 1.27)) (hide yes)))
  (property "Description" "Power symbol creates a global label with name \"GND\" , ground" (at 167.64 100.33 0) (effects (font (size 1.27 1.27)) (hide yes)))
  (pin "1"))
 (symbol
  (lib_id "power:GND")
  (at 121.92 134.62 0)
  (mirror y)
  (unit 1)
  (exclude_from_sim no)
  (in_bom yes)
  (on_board yes)
  (dnp no)
  (property "Reference" "#PWR018" (at 121.92 140.97 0) (effects (font (size 1.27 1.27)) (hide yes)))
  (property "Value" "GND" (at 121.92 138.176 0) (effects (font (size 1.27 1.27))))
  (property "Footprint" "" (at 121.92 134.62 0) (effects (font (size 1.27 1.27)) (hide yes)))
  (property "Datasheet" "" (at 121.92 134.62 0) (effects (font (size 1.27 1.27)) (hide yes)))
  (property "Description" "Power symbol creates a global label with name \"GND\" , ground" (at 121.92 134.62 0) (effects (font (size 1.27 1.27)) (hide yes)))
  (pin "1"))
 (symbol
  (lib_id "Connector_Generic:Conn_01x04")
  (at 176.53 102.87 0)
  (unit 1)
  (exclude_from_sim no)
  (in_bom yes)
  (on_board yes)
  (dnp no)
  (fields_autoplaced yes)
  (property "Reference" "J1" (at 179.07 102.8699 0) (effects (font (size 1.27 1.27)) (justify left)))
  (property "Value" "Conn_01x04" (at 179.07 105.4099 0) (effects (font (size 1.27 1.27)) (justify left)))
  (property "Footprint" "Connector_Molex:Molex_KK-254_AE-6410-04A_1x04_P2.54mm_Vertical" (at 176.53 102.87 0) (effects (font (size 1.27 1.27)) (hide yes)))
  (property "Datasheet" "~" (at 176.53 102.87 0) (effects (font (size 1.27 1.27)) (hide yes)))
  (property "Description" "Generic connector, single row, 01x04, script generated (kicad-library-utils/schlib/autogen/connector/)" (at 176.53 102.87 0) (effects (font (size 1.27 1.27)) (hide yes)))
  (pin "3")
  (pin "4")
  (pin "2")
  (pin "1"))
 (sheet_instances
  (path ""
   (page "1")))
 (embedded_fonts no))
